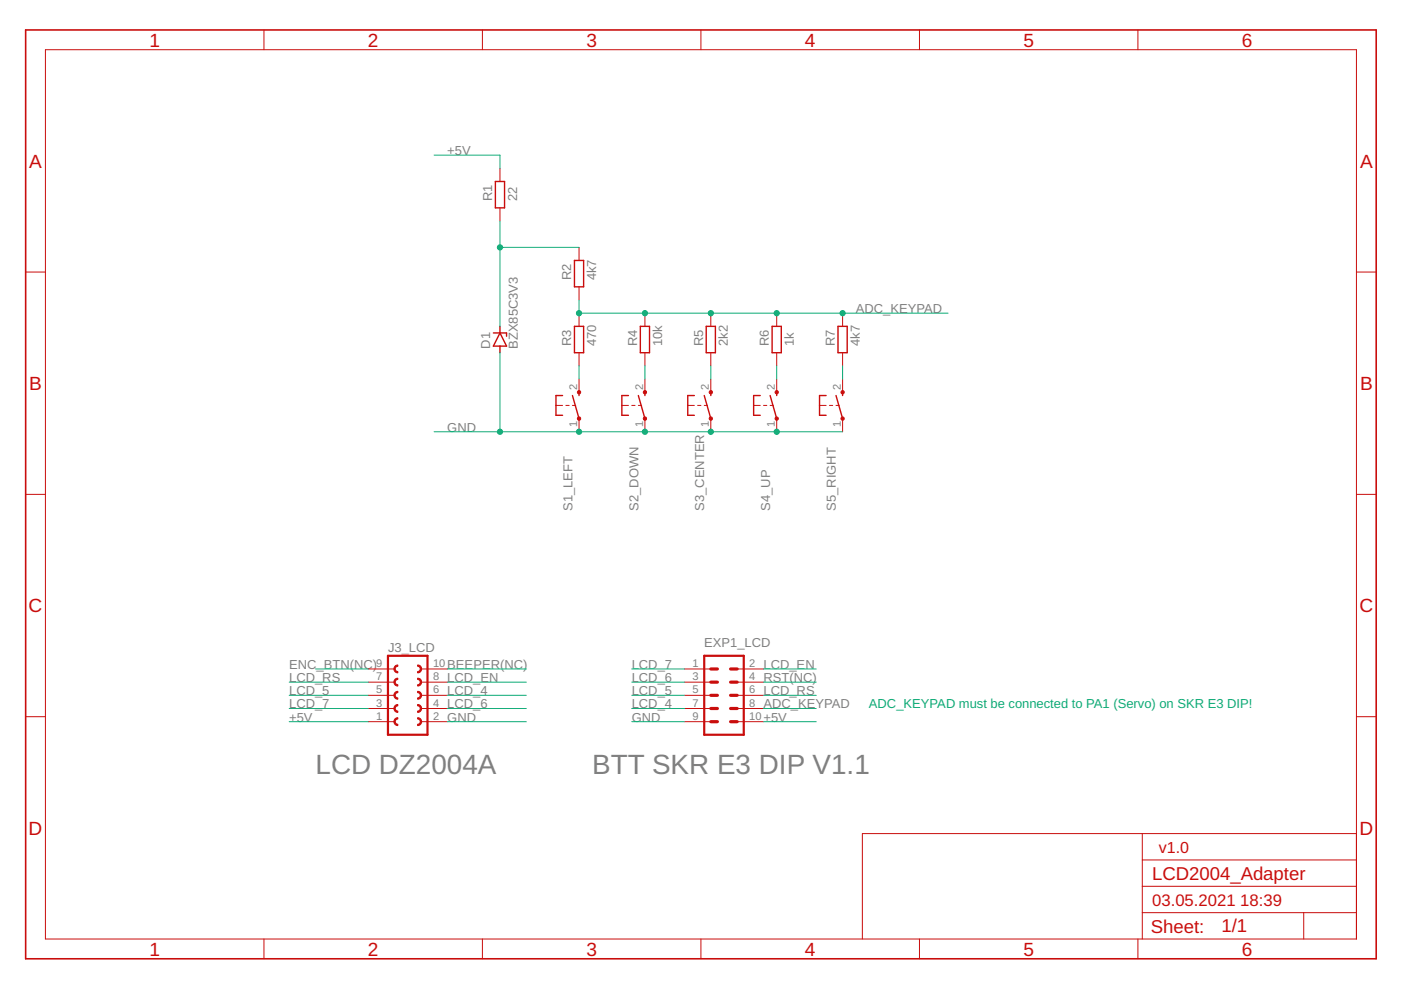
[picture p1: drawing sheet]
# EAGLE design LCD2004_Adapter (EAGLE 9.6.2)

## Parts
D1  BZX85C3V3  BZX85  [DO41Z10]
EXP1_LCD  ML10  [ML10]
J3_LCD  FE05-2  [FE05-2]
R1  22  R-EU_0207/10  [0207/10]
R2  4k7  R-EU_0207/10  [0207/10]
R3  470  R-EU_0207/10  [0207/10]
R4  10k  R-EU_0207/10  [0207/10]
R5  2k2  R-EU_0207/10  [0207/10]
R6  1k  R-EU_0207/10  [0207/10]
R7  4k7  R-EU_0207/10  [0207/10]
S1_LEFT  KURZHUBTASTER  [B3F-10XX]
S2_DOWN  KURZHUBTASTER  [B3F-10XX]
S3_CENTER  KURZHUBTASTER  [B3F-10XX]
S4_UP  KURZHUBTASTER  [B3F-10XX]
S5_RIGHT  KURZHUBTASTER  [B3F-10XX]

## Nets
+5V: EXP1_LCD.10 J3_LCD.1 R1.2
ADC_KEYPAD: EXP1_LCD.8 R2.1 R3.2 R4.2 R5.2 R6.2 R7.2
BEEPER(NC): J3_LCD.10
ENC_BTN(NC): J3_LCD.9
GND: D1.A EXP1_LCD.9 J3_LCD.2 S1_LEFT.1(P) S2_DOWN.1(P) S3_CENTER.1(P) S4_UP.1(P) S5_RIGHT.1(P)
LCD_4: EXP1_LCD.7 J3_LCD.6
LCD_5: EXP1_LCD.5 J3_LCD.5
LCD_6: EXP1_LCD.3 J3_LCD.4
LCD_7: EXP1_LCD.1 J3_LCD.3
LCD_EN: EXP1_LCD.2 J3_LCD.8
LCD_RS: EXP1_LCD.6 J3_LCD.7
N$1: D1.C R1.1 R2.2
N$3: R3.1 S1_LEFT.2(S)
N$4: R4.1 S2_DOWN.2(S)
N$5: R5.1 S3_CENTER.2(S)
N$6: R6.1 S4_UP.2(S)
N$7: R7.1 S5_RIGHT.2(S)
RST(NC): EXP1_LCD.4

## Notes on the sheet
- ADC_KEYPAD must be connected to PA1 (Servo) on SKR E3 DIP!
- LCD DZ2004A | BTT SKR E3 DIP V1.1
- v1.0
